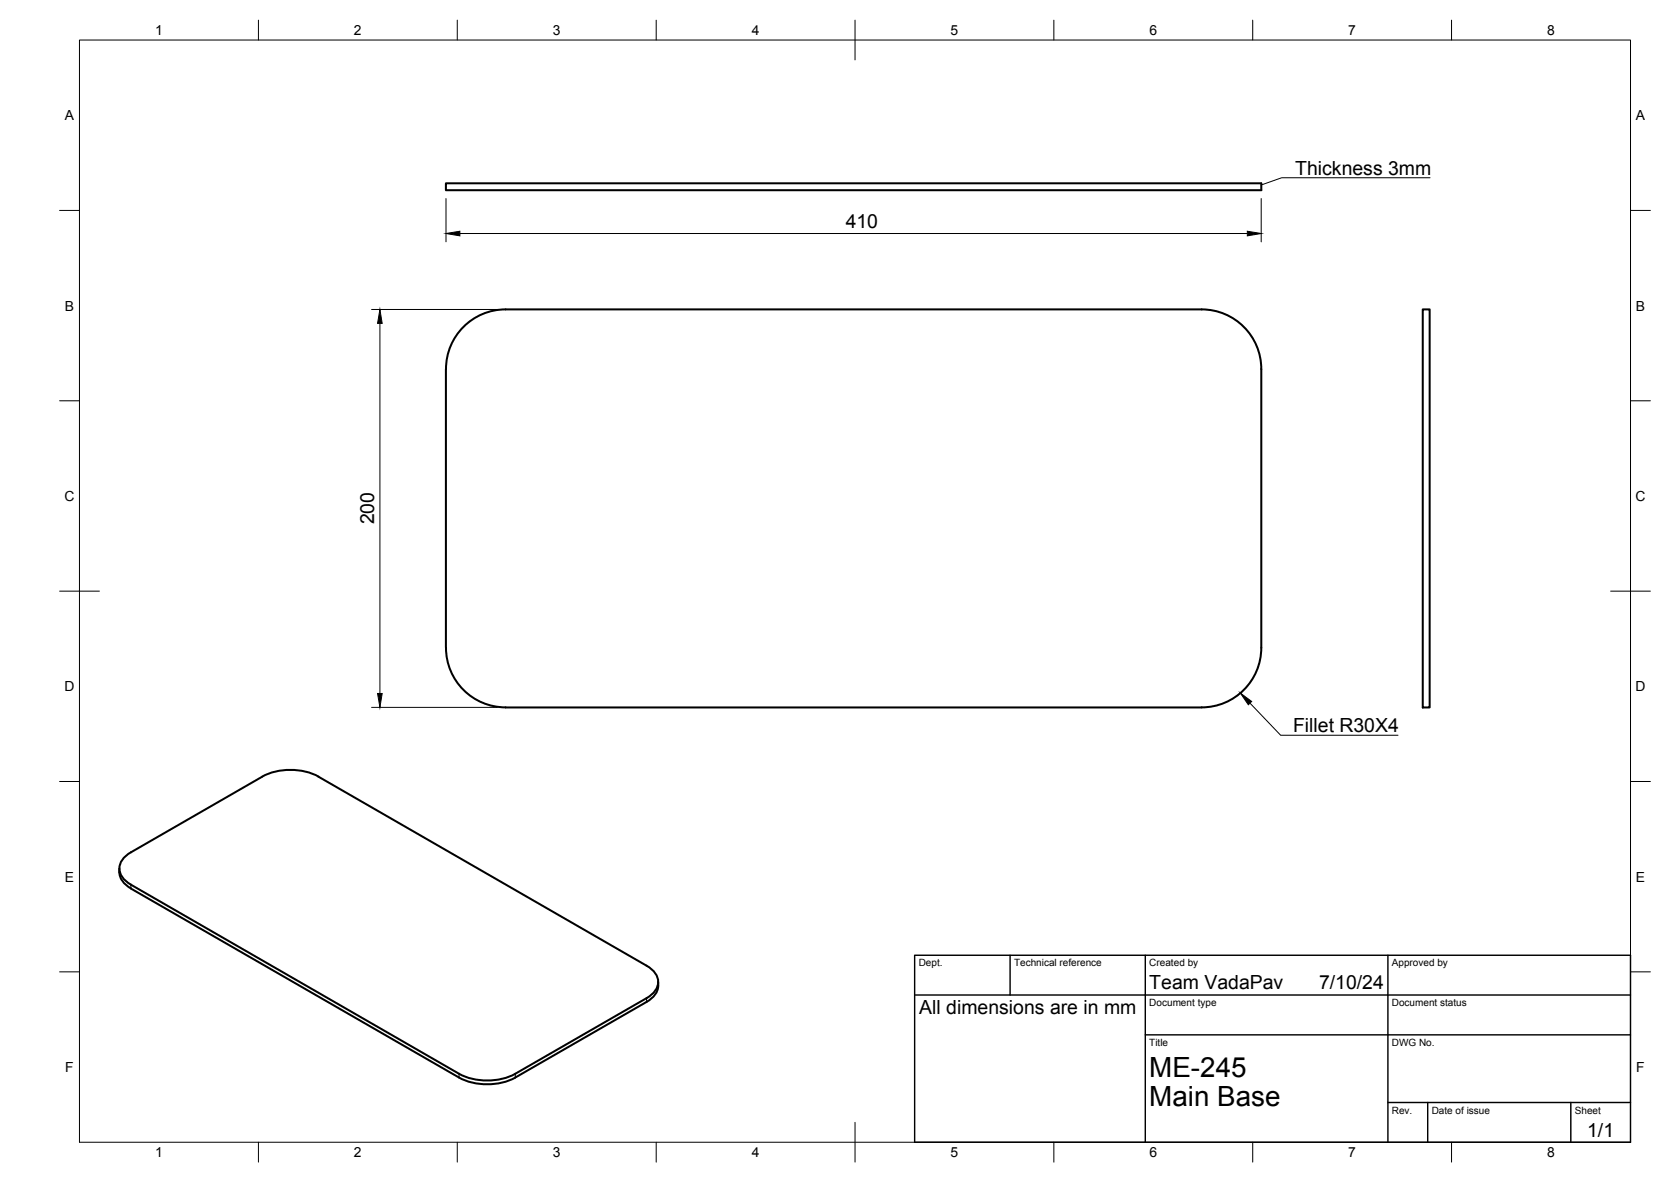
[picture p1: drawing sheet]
<svg xmlns="http://www.w3.org/2000/svg" width="420mm" height="297mm" viewBox="0 0 420 297" stroke-linecap="round" stroke-linejoin="round" font-family="sans-serif">
<!-- layer: Visible -->
<g fill="none" stroke="#000" stroke-width=".51">
<path d="M112.1 46.1h205v1.7h-205zM127.1 77.8h175M127.1 77.8a15 15 0 0 0-15 14.9M302.1 77.8a15 15 0 0 1 15 14.9M357.7 77.8h1.8v100h-1.8zM112.1 92.8v70M317.1 92.8v70M112.1 162.8a15 15 0 0 0 15 15M127.1 177.8h175M317.1 162.8a15 15 0 0 1-15 15M30 218.3a4.9 4.9 0 0 0 2.9 5l82.5 47.5a15.6 15.6 0 0 0 14.2 0l33-19M31.2 215.5l1.7-1.3 33-19a15.5 15.5 0 0 1 14.2 0l82.5 47.5a4.5 4.5 0 0 1 2.7 5.3 5.8 5.8 0 0 1-2.7 2.8l-33 19a15.6 15.6 0 0 1-14.2 0l-82.5-47.5a4.5 4.5 0 0 1-2.7-5.3z"/>
<path d="M165.5 246.8a4.9 4.9 0 0 1-2.9 5"/>
</g>
<!-- layer: Visible Narrow -->
<path d="M32.9 222.3v1M162.6 250.8v1M115.4 269.8v1M129.6 269.8v1" fill="none" stroke="#000" stroke-width=".25"/>
<!-- layer: BORDER -->
<g fill="none" stroke="#000" stroke-width=".25">
<path d="M20 10.1h390v276.9h-390zM65 5.1v5M115 5.1v5M165 5.1v5M215 5.1v10M265 5.1v5M315 5.1v5M365 5.1v5M15 52.9h5M410 52.9h5M15 100.7h5M410 100.7h5"/>
<path d="M15 148.6h10M405 148.6h10M15 196.4h5M410 196.4h5M15 244.2h5M410 244.2h5M65 287v5M115 287v5M165 287v5M215 282.1v9.9M265 287v5M315 287v5"/>
<path d="M365 287v5"/>
</g>
<!-- layer: TITLEBLOCK -->
<path d="M230 240.1h180v46.9h-180zM230 250h180M254 240.1v9.9M288 240.1v46.9M349 240.1v46.9M288 260.1h122M349 277.1h61M359 277.1v9.9M395 277.1v9.9" fill="none" stroke="#000" stroke-width=".36"/>
<!-- layer: FD_Dimensions -->
<path d="M112.1 49.9v10.9M115.6 58.7h198M317.1 49.9v10.9M93.4 77.8h31.6M95.5 81.3v93M93.4 177.8h31.6" fill="none" stroke="#000" stroke-width=".25"/>
<path d="M112.1 58.7l3.5-.6v1.2zM313.6 58.1l3.5 .6-3.5 .6zM95.5 77.8l.6 3.5h-1.2zM94.9 174.3h1.2l-.6 3.5z" fill="#000" stroke="#000" stroke-width=".25"/>
<!-- layer: Leaders -->
<path d="M359.6 44.7h-37.3l-5.2 1.8M314.3 176.7l7.7 8.1h29.5" fill="none" stroke="#000" stroke-width=".25"/>
<path d="M311.9 174.2l2.8 2.1-.8 .8z" fill="#000" stroke="#000" stroke-width=".25"/>
<g font-size="7">
<text x="289" y="270.6">ME-245</text>
<text x="289" y="278.1">Main Base</text>
</g>
<g font-size="4.9">
<text x="325.7" y="44">Thickness 3mm</text>
<text x="212.6" y="57.2">410</text>
<text x="94.1" y="131.8" transform="rotate(-90 94.1 131.8)">200</text>
<text x="325.1" y="184.1">Fillet R30X4</text>
<text x="289" y="248.5">Team VadaPav</text>
<text x="331.7" y="248.5">7/10/24</text>
<text x="231.1" y="254.7">All dimensions are in mm</text>
<text x="399.1" y="285.7">1/1</text>
</g>
<g font-size="3.5">
<text x="39" y="8.8">1</text>
<text x="89" y="8.8">2</text>
<text x="139" y="8.8">3</text>
<text x="189" y="8.8">4</text>
<text x="239" y="8.8">5</text>
<text x="289" y="8.8">6</text>
<text x="339" y="8.8">7</text>
<text x="389" y="8.8">8</text>
<text x="16.3" y="30.2">A</text>
<text x="411.3" y="30.2">A</text>
<text x="16.3" y="78">B</text>
<text x="411.3" y="78">B</text>
<text x="16.2" y="125.9">C</text>
<text x="411.2" y="125.9">C</text>
<text x="16.2" y="173.7">D</text>
<text x="411.2" y="173.7">D</text>
<text x="16.3" y="221.6">E</text>
<text x="411.3" y="221.6">E</text>
<text x="16.4" y="269.4">F</text>
<text x="411.4" y="269.4">F</text>
<text x="39" y="290.8">1</text>
<text x="89" y="290.8">2</text>
<text x="139" y="290.8">3</text>
<text x="189" y="290.8">4</text>
<text x="239" y="290.8">5</text>
<text x="289" y="290.8">6</text>
<text x="339" y="290.8">7</text>
<text x="389" y="290.8">8</text>
</g>
<g font-size="2.5">
<text x="231" y="242.9">Dept.</text>
<text x="255" y="242.9">Technical reference</text>
<text x="289" y="242.9">Created by</text>
<text x="350" y="242.9">Approved by</text>
<text x="289" y="252.8">Document type</text>
<text x="350" y="252.8">Document status</text>
<text x="289" y="262.9">Title</text>
<text x="350" y="262.9">DWG No.</text>
<text x="350" y="279.9">Rev.</text>
<text x="360" y="279.9">Date of issue</text>
<text x="396" y="279.9">Sheet</text>
</g>
</svg>
